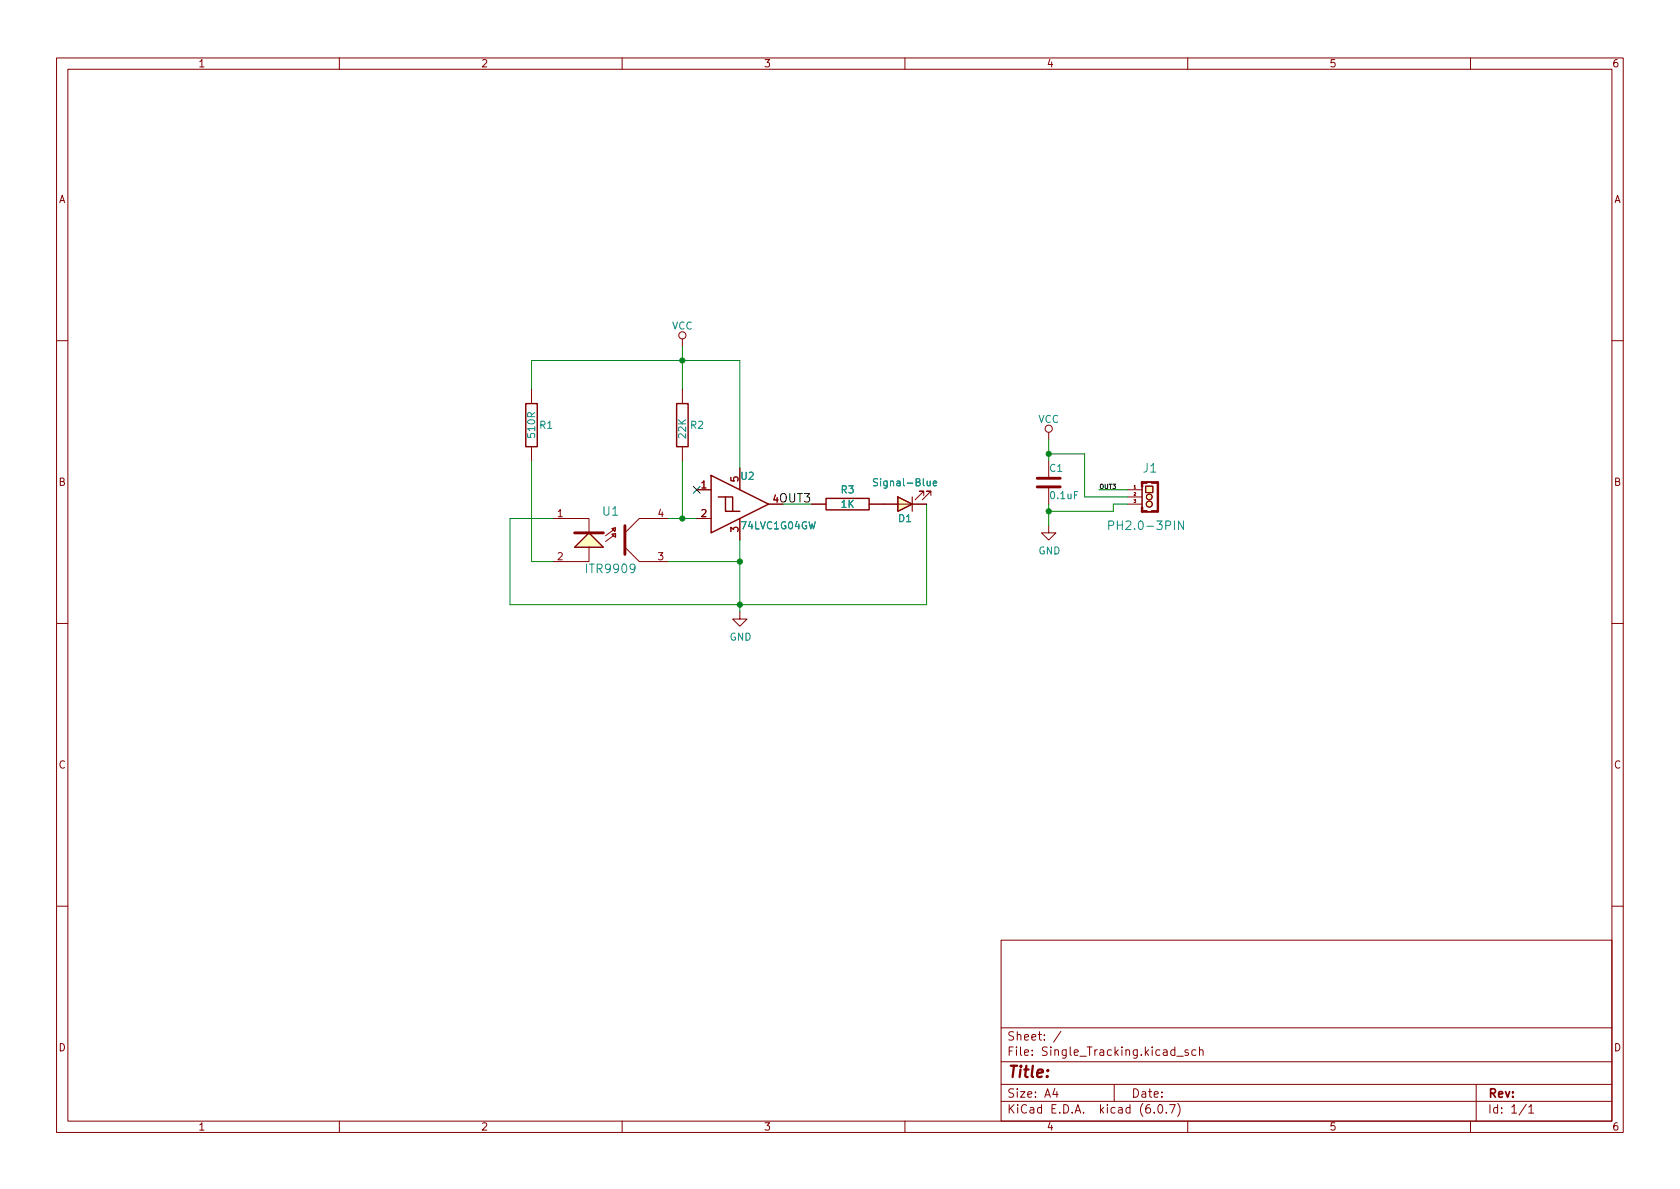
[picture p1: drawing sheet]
<svg xmlns="http://www.w3.org/2000/svg" width="297mm" height="210mm" viewBox="0 0 297 210" stroke-linecap="round" stroke-linejoin="round" font-family="sans-serif">
<g fill="none" stroke="#840000" stroke-width=".18">
<path d="M10 10.2h277v190.1h-277zM12 12.2h273v186.1h-273zM60 10.2v2M110 10.2v2M160 10.2v2M210 10.2v2M260 10.2v2M120.6 59.9v1.3M10 60.2h2M94 68.8v2.6M94 79v2.5M120.6 68.8v2.6"/>
<path d="M120.6 79v2.5M185.4 76.4v1.3M285 60.2h2M97.8 91.7h6.3v2.5M101.6 96.8l2.5-2.6 2.6 2.6zM104.1 96.8v2.5h-6.3M108.2 94.5l.6-.1v.6zM108.2 93.5l.6-.2-.1 .7zM108.5 94.7l-1.4 1.1M108.5 93.7l-1.4 1M110.5 96.8l2.5 2.5h5.1M118.1 91.7h-5.1l-2.5 2.5"/>
<path d="M123.2 86.6h2.5M123.2 91.7h2.5M130.8 82.8v3.8M130.8 91.7v3.8M135.9 89.1h2.5M143.5 89.1h2.5M153.7 89.1h10.1M163.3 87.6v-.7h-.7h.7l-1.5 1.5M164.6 87.6v-.7h-.8h.8l-1.5 1.5M185.4 93v1.2h1.3l-1.3 1.3-1.3-1.3h1.3M185.4 81.5v2.8M185.4 86.4v2.7"/>
<path d="M199.4 86.6h2.5M199.4 89.1h2.5M199.4 87.9h2.5M201.9 85.2h2.8v5.3h-2.8zM201.9 86.1v3.6M202.6 86h1.2v1.1h-1.2zM10 110.2h2M130.8 108.2v1.3h1.3l-1.3 1.2-1.3-1.2h1.3M285 110.2h2M10 160.2h2M177 166.3h108v32h-108zM285 160.2h2"/>
<path d="M60 198.3v2M110 198.3v2M160 198.3v2M177 194.8h108M177 191.8h108M177 187.8h108M177 181.8h108M186.5 192.5l-.4 1h1M186.9 193v1M187.6 182.4l-1.3 1.9M197 191.8v3M204.1 196.7v.1"/>
<path d="M204.9 195.4l.2-.1a.81 .81 0 0 1 .6 .7 .81 .81 0 0 1-.3 .8h-.2a.81 .81 0 0 1-.6-.6 .81 .81 0 0 1 .3-.8zM206.2 196.7v.1M206.8 195.3h1l-.7 1.5M208.1 186.8h1.1M208.2 195.1a1.72 1.72 0 0 1 0 2.3M210 198.3v2M210.1 185.7l-.4-.1-.2 .2 .1 .3 .5 .1v.4h-.6M211.4 185.7l-.4-.1-.3 .3v.4l.2 .3h.5M212.1 185.8l.2-.2 .3 .1 .1 .9M212.1 185.1v1.5M260 198.3v2M261 191.8v6.5"/>
<path d="M269.9 195.3l-1.3 1.9M270.3 195.8l.4-.5v1.5M270.3 196.8h.9"/>
<circle cx="120.6" cy="59.3" r=".63"/>
<circle cx="185.4" cy="75.8" r=".63"/>
<circle cx="203.2" cy="89.1" r=".53"/>
<circle cx="203.2" cy="87.9" r=".51"/>
</g>
<path d="M93 71.4h2v7.6h-2zM119.6 71.4h2.1v7.6h-2.1zM125.7 84.1l10.2 5-10.2 5.1zM127 87.9h2.5v2.5M128.3 87.9v2.5h2.5M146 88.1h7.7v2.1h-7.7z" fill="none" stroke="#840000" stroke-width=".25"/>
<g fill="#ffffc2" stroke="#ffffc2" stroke-width=".18">
<path d="M101.6 96.8l2.5-2.6 2.6 2.6z"/>
<path d="M108.2 94.5l.6-.1v.6z"/>
<path d="M108.2 93.5l.6-.2-.1 .7z"/>
<path d="M202.6 86h1.2v1.1h-1.2z"/>
<path d="M158.7 87.9l2.6 1.2-2.6 1.3z"/>
<circle cx="203.2" cy="89.1" r=".53"/>
<circle cx="203.2" cy="87.9" r=".51"/>
</g>
<path d="M101.6 94.2h5.1M110.5 93v5M183.4 86.1h4.1M183.4 84.6h4.1" fill="none" stroke="#840000" stroke-width=".51"/>
<g fill="#840000" stroke="#840000" stroke-width=".18">
<path d="M204.6 85.2h.3v5.3h-.3z"/>
<path d="M203.6 90.3h1.1v.2h-1.1z"/>
<path d="M202.7 90.5h.9z"/>
<path d="M202.7 85.2l.9 .1z"/>
<path d="M203.6 85.2h1.1v.3h-1.1z"/>
<path d="M201.8 90.3h1v.2h-1z"/>
<path d="M201.8 85.2h1v.3h-1z"/>
<path d="M201.8 89.7h.3v.8h-.3z"/>
<path d="M201.8 85.2h.3v.9h-.3z"/>
</g>
<path d="M155.2 84.7l-.5-.1-.2 .2v.3l.5 .3 .2 .3-.3 .2h-.5M165 85.5l.6-.1v-.3h-.4l-.2 .1 .1 .7h.5M196 92.9l.8-.1 .1-.2-.1-.3-.2-.2h-.6v1.5M209.2 92.1v1.5l-.8-1.5v1.5" fill="none" stroke="#008484" stroke-width=".18"/>
<path d="M158.7 87.9l2.6 1.2-2.6 1.3zM161.3 87.9v2.5" fill="none" stroke="#840000" stroke-width=".2"/>
<g fill="none" stroke="#008400" stroke-width=".18">
<path d="M94 68.8v-5.1h36.8v19.1M120.6 61.2v7.6M185.4 77.7v3.8M94 81.5v17.8h3.8M118.1 99.3h12.7M118.1 91.7h5.1M120.6 81.5v10.2M130.8 95.5v12.7M138.4 89.1h5.1M163.8 89.1v17.8h-73.6v-15.2h7.6M185.4 80.3h6.4v7.6h7.6M185.4 89.1v3.9"/>
<path d="M194.3 86.6h5.1M199.4 89.1h-2.6v1.3h-11.4"/>
</g>
<path d="M122.6 86l1.2 1.2M123.8 86l-1.2 1.2" fill="none" stroke="#000084" stroke-width=".18"/>
<g fill="#008400" stroke="#008400" stroke-width=".18">
<circle cx="130.8" cy="99.3" r=".46"/>
<circle cx="120.6" cy="63.7" r=".46"/>
<circle cx="120.6" cy="91.7" r=".46"/>
<circle cx="185.4" cy="80.3" r=".46"/>
<circle cx="130.8" cy="106.9" r=".46"/>
<circle cx="185.4" cy="90.4" r=".46"/>
</g>
<text font-size="2.8" fill="#840000" x="178" y="190.6">Title:</text>
<g font-size="2.1" fill="#008484">
<text x="202.2" y="83.6">J1</text>
<text x="106.6" y="91.2">U1</text>
<text x="197" y="93.7">PH2.0-3PIN</text>
<text x="103.9" y="101.3">ITR9909</text>
</g>
<text font-size="2.1" x="137.9" y="88.8">OUT3</text>
<g font-size="2.1" fill="#840000">
<text x="178" y="184">Sheet: /</text>
<text x="178" y="186.7">File: Single_Tracking.kicad_sch</text>
<text x="178" y="196.9">KiCad E.D.A. kicad (6.0.7)</text>
<text x="178" y="194.1">Size: A4</text>
<text x="200" y="194.1">Date:</text>
<text x="263" y="194.1">Rev:</text>
<text x="263" y="196.9">Id: 1/1</text>
</g>
<g font-size="1.8" fill="#840000">
<text x="35" y="11.9">1</text>
<text x="85" y="11.9">2</text>
<text x="135" y="11.9">3</text>
<text x="185" y="11.9">4</text>
<text x="235" y="11.9">5</text>
<text x="285" y="11.9">6</text>
<text x="10.3" y="35.9">A</text>
<text x="285.3" y="35.9">A</text>
<text x="10.3" y="85.9">B</text>
<text x="124" y="86.4">1</text>
<text x="130.6" y="85.2" transform="rotate(-90 130.6 85.2)">5</text>
<text x="136.7" y="88.9">4</text>
<text x="285.3" y="85.9">B</text>
<text x="98.6" y="91.4">1</text>
<text x="116.3" y="91.4">4</text>
<text x="124" y="91.4">2</text>
<text x="130.6" y="94.1" transform="rotate(-90 130.6 94.1)">3</text>
<text x="98.6" y="99.1">2</text>
<text x="116.3" y="99.1">3</text>
<text x="10.3" y="135.9">C</text>
<text x="285.3" y="135.9">C</text>
<text x="10.3" y="185.9">D</text>
<text x="285.3" y="185.9">D</text>
<text x="35" y="199.9">1</text>
<text x="85" y="199.9">2</text>
<text x="135" y="199.9">3</text>
<text x="185" y="199.9">4</text>
<text x="235" y="199.9">5</text>
<text x="285" y="199.9">6</text>
</g>
<g font-size="1.8" fill="#008484">
<text x="118.8" y="58.3">VCC</text>
<text x="94.6" y="77.3" transform="rotate(-90 94.6 77.3)">510R</text>
<text x="95.4" y="75.8">R1</text>
<text x="121.3" y="77.5" transform="rotate(-90 121.3 77.5)">22K</text>
<text x="122.1" y="75.8">R2</text>
<text x="183.6" y="74.8">VCC</text>
<text x="185.6" y="83.4">C1</text>
<text x="131" y="84.8">U2</text>
<text x="148.7" y="87.2">R3</text>
<text x="148.7" y="89.8">1K</text>
<text x="155.2" y="86">Signal-Blue</text>
<text x="185.8" y="88.3">0.1uF</text>
<text x="131.2" y="93.6">74LVC1G04GW</text>
<text x="158.9" y="92.3">D1</text>
<text x="183.6" y="98">GND</text>
<text x="129" y="113.3">GND</text>
</g>
<text font-size="1.1" x="194.3" y="86.4">OUT3</text>
<g font-size=".7" fill="#840000">
<text x="200.5" y="86.4">1</text>
<text x="200.5" y="87.6">2</text>
<text x="200.5" y="88.9">3</text>
</g>
</svg>
